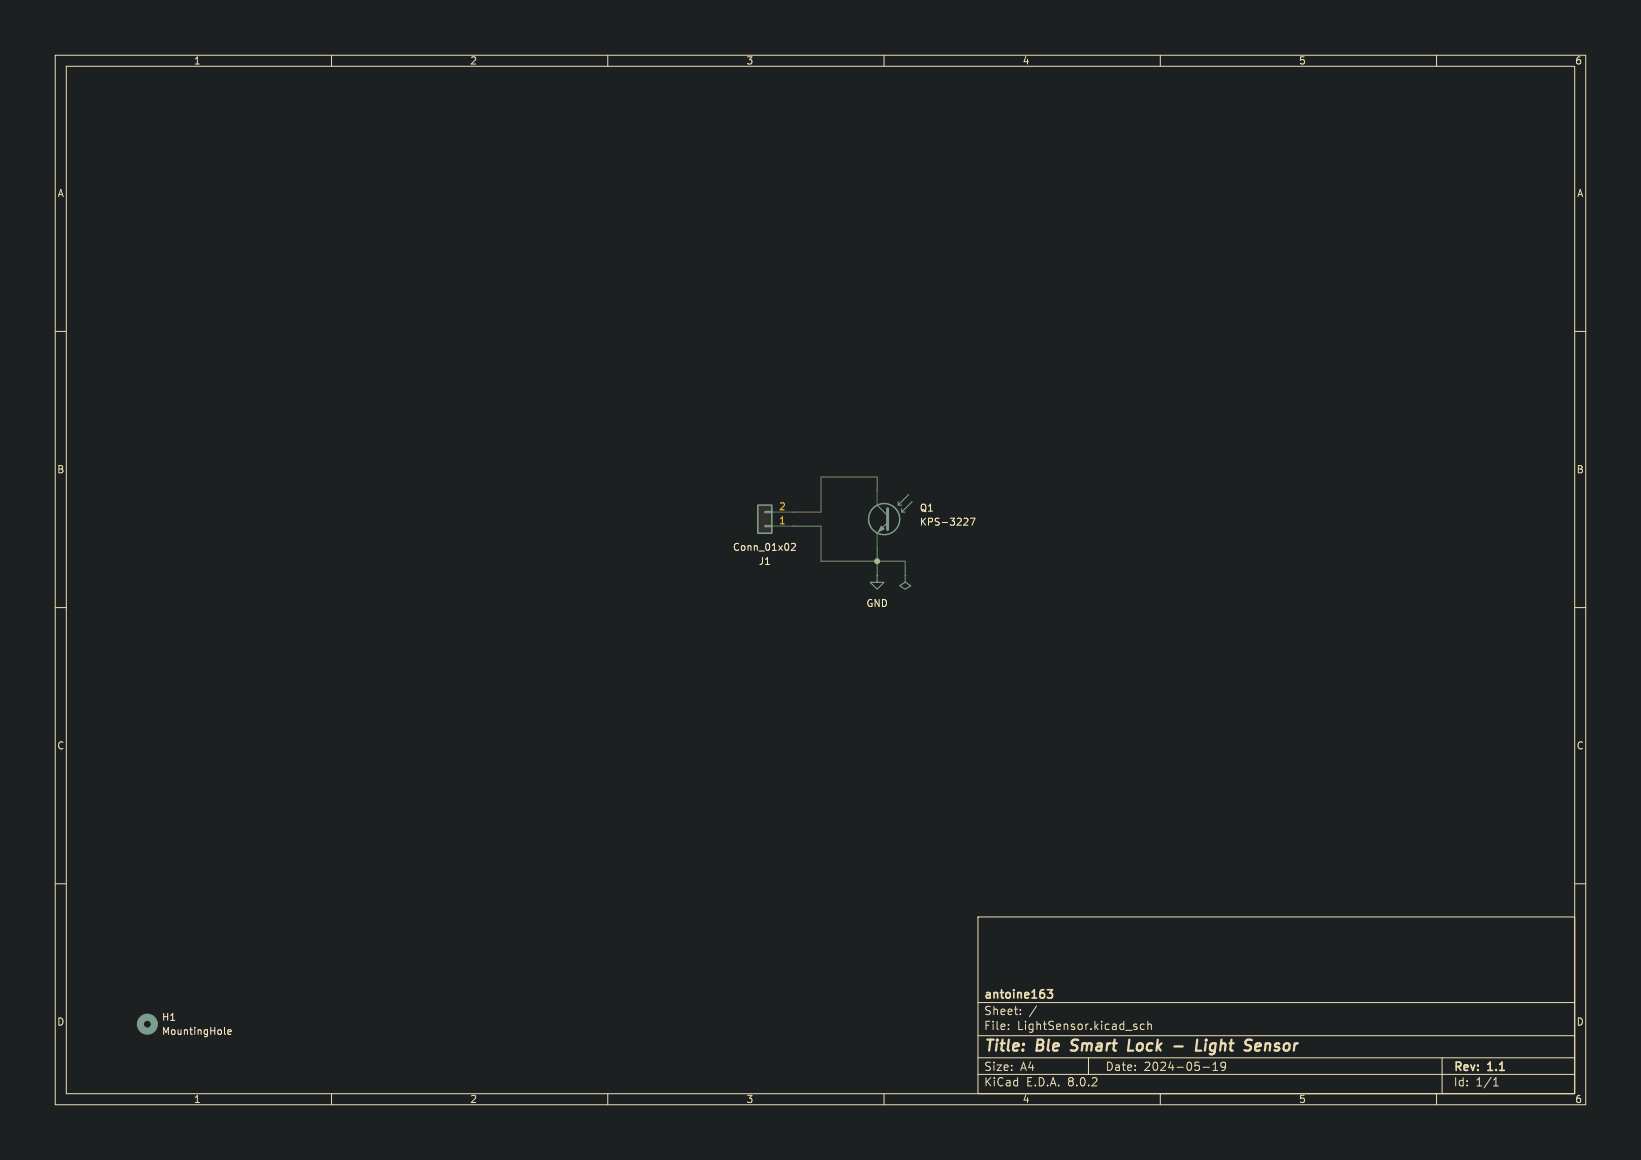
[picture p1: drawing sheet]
(kicad_sch
 (version 20231120)
 (generator "eeschema")
 (generator_version "8.0")
 (paper "A4")
 (title_block
  (title "Ble Smart Lock - Light Sensor")
  (date "2024-05-19")
  (rev "1.1")
  (company "antoine163"))
 (lib_symbols
  (symbol "Connector_Generic:Conn_01x02"
   (pin_names
    (offset 1.016) hide) (exclude_from_sim no) (in_bom yes) (on_board yes)
   (property "Reference" "J" (at 0 2.54 0) (effects (font (size 1.27 1.27))))
   (property "Value" "Conn_01x02" (at 0 -5.08 0) (effects (font (size 1.27 1.27))))
   (property "Footprint" "" (at 0 0 0) (effects (font (size 1.27 1.27)) (hide yes)))
   (property "Datasheet" "~" (at 0 0 0) (effects (font (size 1.27 1.27)) (hide yes)))
   (property "Description" "Generic connector, single row, 01x02, script generated (kicad-library-utils/schlib/autogen/connector/)" (at 0 0 0) (effects (font (size 1.27 1.27)) (hide yes)))
   (symbol "Conn_01x02_1_1"
    (rectangle (start -1.27 -2.413) (end 0 -2.667) (stroke (width 0.1524) (type default)) (fill (type none)))
    (rectangle (start -1.27 0.127) (end 0 -0.127) (stroke (width 0.1524) (type default)) (fill (type none)))
    (rectangle (start -1.27 1.27) (end 1.27 -3.81) (stroke (width 0.254) (type default)) (fill (type background)))
    (pin passive line (at -5.08 0 0) (length 3.81) (name "Pin_1" (effects (font (size 1.27 1.27)))) (number "1" (effects (font (size 1.27 1.27)))))
    (pin passive line (at -5.08 -2.54 0) (length 3.81) (name "Pin_2" (effects (font (size 1.27 1.27)))) (number "2" (effects (font (size 1.27 1.27)))))))
  (symbol "Mechanical:MountingHole"
   (pin_names
    (offset 1.016)) (exclude_from_sim no) (in_bom yes) (on_board yes)
   (property "Reference" "H" (at 0 5.08 0) (effects (font (size 1.27 1.27))))
   (property "Value" "MountingHole" (at 0 3.175 0) (effects (font (size 1.27 1.27))))
   (property "Footprint" "" (at 0 0 0) (effects (font (size 1.27 1.27)) (hide yes)))
   (property "Datasheet" "~" (at 0 0 0) (effects (font (size 1.27 1.27)) (hide yes)))
   (property "Description" "Mounting Hole without connection" (at 0 0 0) (effects (font (size 1.27 1.27)) (hide yes)))
   (symbol "MountingHole_0_1"
    (circle (center 0 0) (radius 1.27) (stroke (width 1.27) (type default)) (fill (type none)))))
  (symbol "Sensor_Optical:KPS-3227"
   (pin_numbers hide) (exclude_from_sim no) (in_bom yes) (on_board yes)
   (property "Reference" "Q" (at 3.81 1.27 0) (effects (font (size 1.27 1.27))))
   (property "Value" "KPS-3227" (at 7.62 -1.27 0) (effects (font (size 1.27 1.27))))
   (property "Footprint" "OptoDevice:Kingbright_KPS-3227" (at 0 3.81 0) (effects (font (size 1.27 1.27)) (hide yes)))
   (property "Datasheet" "https://www.kingbright.com/attachments/file/psearch/000/00/00/KPS-3227SP1C(Ver.16).pdf" (at 0 3.81 0) (effects (font (size 1.27 1.27)) (hide yes)))
   (property "Description" "Ambient light NPN phototransistor, KPS-3227" (at 0 0 0) (effects (font (size 1.27 1.27)) (hide yes)))
   (symbol "KPS-3227_1_1"
    (circle (center -1.27 0) (radius 2.8194) (stroke (width 0.254) (type default)) (fill (type none)))
    (polyline (pts (xy -4.445 1.27) (xy -5.08 1.27)) (stroke (width 0) (type default)) (fill (type none)))
    (polyline (pts (xy -3.81 2.54) (xy -4.445 2.54)) (stroke (width 0) (type default)) (fill (type none)))
    (polyline (pts (xy -1.905 0.635) (xy 0 2.54)) (stroke (width 0) (type default)) (fill (type none)))
    (polyline (pts (xy -6.35 3.175) (xy -4.445 1.27) (xy -4.445 1.905)) (stroke (width 0) (type default)) (fill (type none)))
    (polyline (pts (xy -5.715 4.445) (xy -3.81 2.54) (xy -3.81 3.175)) (stroke (width 0) (type default)) (fill (type none)))
    (polyline (pts (xy -1.905 -0.635) (xy 0 -2.54) (xy 0 -2.54)) (stroke (width 0) (type default)) (fill (type none)))
    (polyline (pts (xy -1.905 1.905) (xy -1.905 -1.905) (xy -1.905 -1.905)) (stroke (width 0.508) (type default)) (fill (type none)))
    (polyline (pts (xy -1.27 -1.778) (xy -0.762 -1.27) (xy -0.254 -2.286) (xy -1.27 -1.778) (xy -1.27 -1.778)) (stroke (width 0) (type default)) (fill (type outline)))
    (pin passive line (at 0 5.08 270) (length 2.54) (name "~" (effects (font (size 1.27 1.27)))) (number "1" (effects (font (size 1.27 1.27)))))
    (pin passive line (at 0 -5.08 90) (length 2.54) (name "~" (effects (font (size 1.27 1.27)))) (number "2" (effects (font (size 1.27 1.27)))))
    (pin passive line (at 0 5.08 270) (length 2.54) hide (name "~" (effects (font (size 1.27 1.27)))) (number "3" (effects (font (size 1.27 1.27)))))
    (pin passive line (at 0 -5.08 90) (length 2.54) hide (name "~" (effects (font (size 1.27 1.27)))) (number "4" (effects (font (size 1.27 1.27)))))))
  (symbol "power:GND"
   (power)
   (pin_numbers hide)
   (pin_names
    (offset 0) hide) (exclude_from_sim no) (in_bom yes) (on_board yes)
   (property "Reference" "#PWR" (at 0 -6.35 0) (effects (font (size 1.27 1.27)) (hide yes)))
   (property "Value" "GND" (at 0 -3.81 0) (effects (font (size 1.27 1.27))))
   (property "Footprint" "" (at 0 0 0) (effects (font (size 1.27 1.27)) (hide yes)))
   (property "Datasheet" "" (at 0 0 0) (effects (font (size 1.27 1.27)) (hide yes)))
   (property "Description" "Power symbol creates a global label with name \"GND\" , ground" (at 0 0 0) (effects (font (size 1.27 1.27)) (hide yes)))
   (symbol "GND_0_1"
    (polyline (pts (xy 0 0) (xy 0 -1.27) (xy 1.27 -1.27) (xy 0 -2.54) (xy -1.27 -1.27) (xy 0 -1.27)) (stroke (width 0) (type default)) (fill (type none))))
   (symbol "GND_1_1"
    (pin power_in line (at 0 0 270) (length 0) (name "~" (effects (font (size 1.27 1.27)))) (number "1" (effects (font (size 1.27 1.27)))))))
  (symbol "power:PWR_FLAG"
   (power)
   (pin_numbers hide)
   (pin_names
    (offset 0) hide) (exclude_from_sim no) (in_bom yes) (on_board yes)
   (property "Reference" "#FLG" (at 0 1.905 0) (effects (font (size 1.27 1.27)) (hide yes)))
   (property "Value" "PWR_FLAG" (at 0 3.81 0) (effects (font (size 1.27 1.27))))
   (property "Footprint" "" (at 0 0 0) (effects (font (size 1.27 1.27)) (hide yes)))
   (property "Datasheet" "~" (at 0 0 0) (effects (font (size 1.27 1.27)) (hide yes)))
   (property "Description" "Special symbol for telling ERC where power comes from" (at 0 0 0) (effects (font (size 1.27 1.27)) (hide yes)))
   (symbol "PWR_FLAG_0_0"
    (pin power_out line (at 0 0 90) (length 0) (name "~" (effects (font (size 1.27 1.27)))) (number "1" (effects (font (size 1.27 1.27))))))
   (symbol "PWR_FLAG_0_1"
    (polyline (pts (xy 0 0) (xy 0 1.27) (xy -1.016 1.905) (xy 0 2.54) (xy 1.016 1.905) (xy 0 1.27)) (stroke (width 0) (type default)) (fill (type none))))))
 (junction
  (at 158.75 101.6)
  (diameter 0)
  (color 0 0 0 0))
 (wire
  (pts (xy 163.83 104.14) (xy 163.83 101.6))
  (stroke (width 0) (type default)))
 (wire
  (pts (xy 163.83 101.6) (xy 158.75 101.6))
  (stroke (width 0) (type default)))
 (wire
  (pts (xy 143.51 95.25) (xy 148.59 95.25))
  (stroke (width 0) (type default)))
 (wire
  (pts (xy 148.59 86.36) (xy 158.75 86.36))
  (stroke (width 0) (type default)))
 (wire
  (pts (xy 143.51 92.71) (xy 148.59 92.71))
  (stroke (width 0) (type default)))
 (wire
  (pts (xy 158.75 86.36) (xy 158.75 88.9))
  (stroke (width 0) (type default)))
 (wire
  (pts (xy 148.59 92.71) (xy 148.59 86.36))
  (stroke (width 0) (type default)))
 (wire
  (pts (xy 148.59 95.25) (xy 148.59 101.6))
  (stroke (width 0) (type default)))
 (wire
  (pts (xy 158.75 101.6) (xy 158.75 99.06))
  (stroke (width 0) (type default)))
 (wire
  (pts (xy 148.59 101.6) (xy 158.75 101.6))
  (stroke (width 0) (type default)))
 (wire
  (pts (xy 158.75 101.6) (xy 158.75 104.14))
  (stroke (width 0) (type default)))
 (symbol
  (lib_id "Connector_Generic:Conn_01x02")
  (at 138.43 95.25 180)
  (unit 1)
  (exclude_from_sim no)
  (in_bom yes)
  (on_board yes)
  (dnp no)
  (property "Reference" "J1" (at 138.43 101.6 0) (effects (font (size 1.27 1.27))))
  (property "Value" "Conn_01x02" (at 138.43 99.06 0) (effects (font (size 1.27 1.27))))
  (property "Footprint" "Connector_JST:JST_PH_B2B-PH-K_1x02_P2.00mm_Vertical" (at 138.43 95.25 0) (effects (font (size 1.27 1.27)) (hide yes)))
  (property "Datasheet" "~" (at 138.43 95.25 0) (effects (font (size 1.27 1.27)) (hide yes)))
  (property "Description" "Generic connector, single row, 01x02, script generated (kicad-library-utils/schlib/autogen/connector/)" (at 138.43 95.25 0) (effects (font (size 1.27 1.27)) (hide yes)))
  (property "Vendor" "JST:B2B-PH-K-S" (at 138.43 95.25 0) (effects (font (size 1.27 1.27)) (hide yes)))
  (pin "2")
  (pin "1"))
 (symbol
  (lib_id "power:PWR_FLAG")
  (at 163.83 104.14 180)
  (unit 1)
  (exclude_from_sim no)
  (in_bom yes)
  (on_board yes)
  (dnp no)
  (fields_autoplaced yes)
  (property "Reference" "#FLG01" (at 163.83 106.045 0) (effects (font (size 1.27 1.27)) (hide yes)))
  (property "Value" "PWR_FLAG" (at 163.83 109.22 0) (effects (font (size 1.27 1.27)) (hide yes)))
  (property "Footprint" "" (at 163.83 104.14 0) (effects (font (size 1.27 1.27)) (hide yes)))
  (property "Datasheet" "~" (at 163.83 104.14 0) (effects (font (size 1.27 1.27)) (hide yes)))
  (property "Description" "Special symbol for telling ERC where power comes from" (at 163.83 104.14 0) (effects (font (size 1.27 1.27)) (hide yes)))
  (pin "1"))
 (symbol
  (lib_id "power:GND")
  (at 158.75 104.14 0)
  (unit 1)
  (exclude_from_sim no)
  (in_bom yes)
  (on_board yes)
  (dnp no)
  (fields_autoplaced yes)
  (property "Reference" "#PWR01" (at 158.75 110.49 0) (effects (font (size 1.27 1.27)) (hide yes)))
  (property "Value" "GND" (at 158.75 109.22 0) (effects (font (size 1.27 1.27))))
  (property "Footprint" "" (at 158.75 104.14 0) (effects (font (size 1.27 1.27)) (hide yes)))
  (property "Datasheet" "" (at 158.75 104.14 0) (effects (font (size 1.27 1.27)) (hide yes)))
  (property "Description" "Power symbol creates a global label with name \"GND\" , ground" (at 158.75 104.14 0) (effects (font (size 1.27 1.27)) (hide yes)))
  (pin "1"))
 (symbol
  (lib_id "Sensor_Optical:KPS-3227")
  (at 158.75 93.98 0)
  (mirror y)
  (unit 1)
  (exclude_from_sim no)
  (in_bom yes)
  (on_board yes)
  (dnp no)
  (fields_autoplaced yes)
  (property "Reference" "Q1" (at 166.37 91.9606 0) (effects (font (size 1.27 1.27)) (justify right)))
  (property "Value" "KPS-3227" (at 166.37 94.5006 0) (effects (font (size 1.27 1.27)) (justify right)))
  (property "Footprint" "OptoDevice:Kingbright_KPS-3227" (at 158.75 90.17 0) (effects (font (size 1.27 1.27)) (hide yes)))
  (property "Datasheet" "https://www.kingbright.com/attachments/file/psearch/000/00/00/KPS-3227SP1C(Ver.16).pdf" (at 158.75 90.17 0) (effects (font (size 1.27 1.27)) (hide yes)))
  (property "Description" "Ambient light NPN phototransistor, KPS-3227" (at 158.75 93.98 0) (effects (font (size 1.27 1.27)) (hide yes)))
  (pin "2")
  (pin "1")
  (pin "3")
  (pin "4"))
 (symbol
  (lib_id "Mechanical:MountingHole")
  (at 26.67 185.42 0)
  (unit 1)
  (exclude_from_sim no)
  (in_bom yes)
  (on_board yes)
  (dnp no)
  (fields_autoplaced yes)
  (property "Reference" "H1" (at 29.21 184.1499 0) (effects (font (size 1.27 1.27)) (justify left)))
  (property "Value" "MountingHole" (at 29.21 186.6899 0) (effects (font (size 1.27 1.27)) (justify left)))
  (property "Footprint" "MountingHole:MountingHole_3.2mm_M3" (at 26.67 185.42 0) (effects (font (size 1.27 1.27)) (hide yes)))
  (property "Datasheet" "~" (at 26.67 185.42 0) (effects (font (size 1.27 1.27)) (hide yes)))
  (property "Description" "Mounting Hole without connection" (at 26.67 185.42 0) (effects (font (size 1.27 1.27)) (hide yes))))
 (sheet_instances
  (path ""
   (page "1"))))
